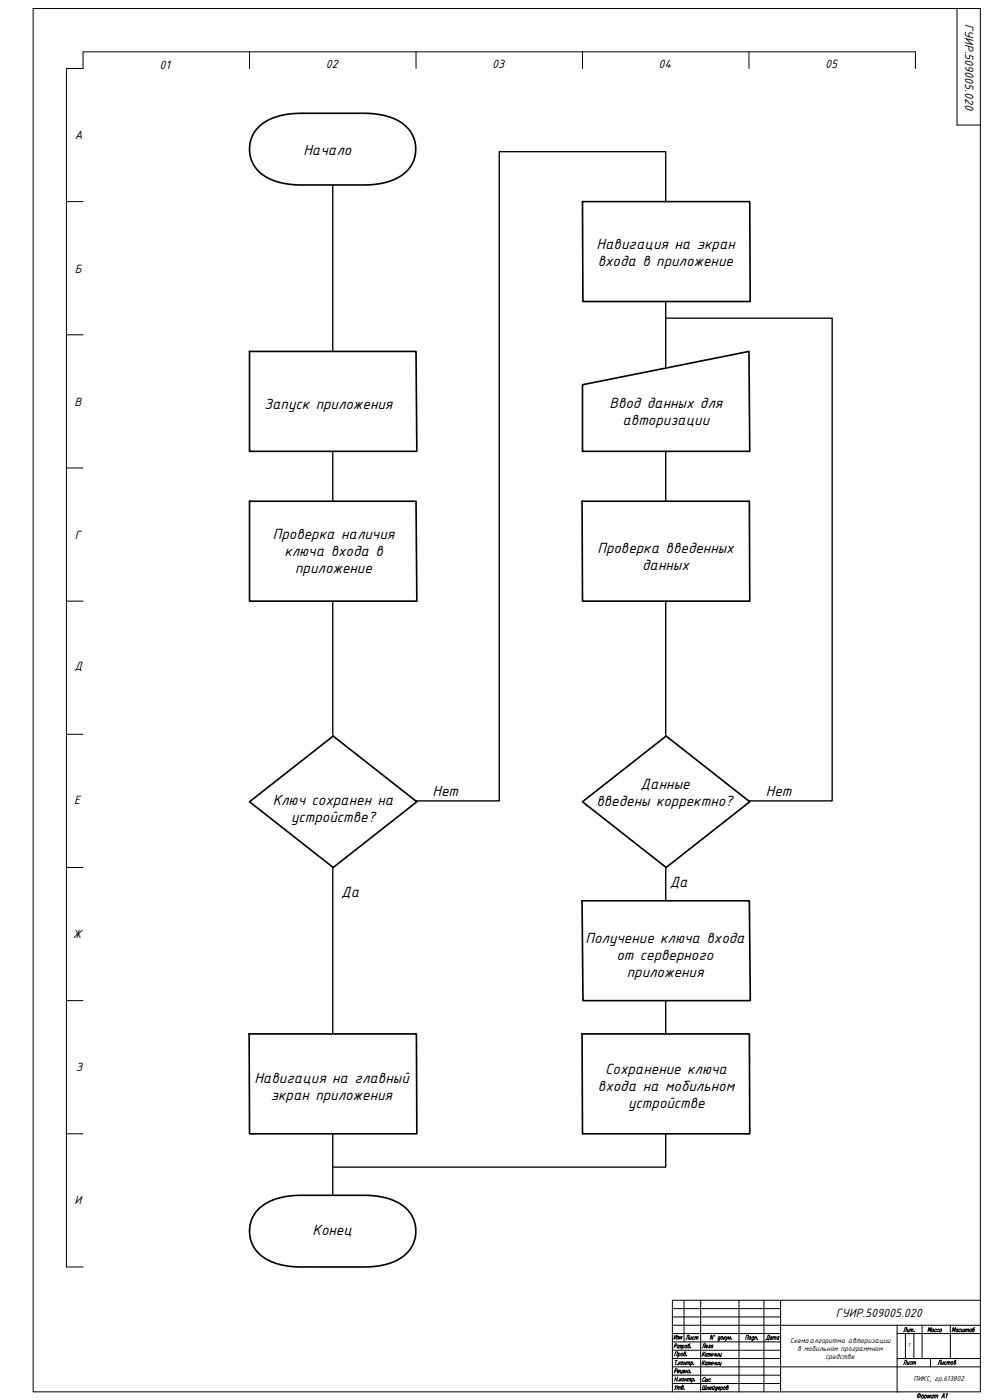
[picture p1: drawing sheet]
<svg xmlns="http://www.w3.org/2000/svg" width="594mm" height="841mm" viewBox="0 0 594 841" stroke-linecap="round" stroke-linejoin="round" font-family="sans-serif">
<g fill="none" stroke="#000" stroke-width=".6">
<path d="M20 5h569v831h-569zM575 5v70h14M411 781v25M421 781v55M444 781v55M459 781v55M469 781v55M469 796h120M539 796v40M554 796v20M571 796v20M589 781h-185v55"/>
<path d="M539 801h50M539 816h50M559 816v5M469 821h120"/>
</g>
<path d="M404 816h65M404 811h65M544 801v15M549 801v15M404 821h65M404 831h65M404 826h65" fill="none" stroke="#000" stroke-width=".6"/>
<g fill="none" stroke="#000" stroke-width=".6">
<path d="M405 815l1-3h1l-1 3M405 809l1-1 1-1h-1l-1 3M406 817h1M406 817v3M407 820h.1M408 813a.8 .8 0 0 1 0 1 .8 .8 0 0 1-1 0M408 813l-1 2M408 818v2M408 808h-1v1v1l1-1M408 808v2M408 819l1 1M409 808v1"/>
<path d="M409 818l-1 1M409 809v1h-1M409 813h1a.8 .8 0 0 1 0 1 .8 .8 0 0 1-1 0zM409 818h1a.8 .8 0 0 1 0 1 .8 .8 0 0 1-1 0zM410 808a.8 .8 0 0 1 1 1 .8 .8 0 0 1-1 0M410 808l-1 3M411 819h1M411 818v2M411 813a.7 .7 0 0 1 1 1 .7 .7 0 0 1-1 0v-2h1l-1 1M412 818v2M412 814h.1M413 808h-1v1v1v-1"/>
<path d="M413 819l1-1-1 2M413 808l-1 2M413 818l-1 2M414 819v-1v2M415 807l-1 1-1 2a.7 .7 0 0 0 1-1 .7 .7 0 0 0 0-1h-1M415 810h.1M415 818h1a.8 .8 0 0 1 0 1 .8 .8 0 0 1-1 0M415 818v3M417 820h.1M422 817v3M422 812v3M423 818v2"/>
<path d="M423 813v2M424 817l-2 2M424 812l-2 2M425 819l-1-1v1v1h1M425 813h-1v1v1l1-1M425 818l-1 2M425 813v2M425 818h1l-1 1M425 813h1v1M426 819v1h-1M426 814v1h-1M427 819l1-1-1 2v-1"/>
<path d="M427 814l1-1v2h-1v-1M427 818l-1 2M427 813l-1 2M428 802v3l-1-3v3M429 818v1h1M429 802v1zM429 813v1h1M430 818l-1 2M430 813v2M431 818l-1 2 1-1M431 813l-1 2 1-1M432 818l-1 2"/>
<path d="M432 813l-1 2M432 818v2l1-1M432 813v2l1-1M433 803h-1a.7 .7 0 0 0-1 1 .7 .7 0 0 0 1 1v-1M433 803l-1 2h-1M433 818v2M433 813v2M433 803h1a.8 .8 0 0 1 0 1 .8 .8 0 0 1-1 0zM435 803v2M435 804l1 1M436 803l-1 1M436 803v2l1-2"/>
<path d="M436 805h-1M437 805l1-2v1l1-1v2M439 804h.1M448 805v-3h2l-1 3M450 803h1a.8 .8 0 0 1 0 1 .8 .8 0 0 1-1 0zM453 803a.7 .7 0 0 0-1 1 .7 .7 0 0 0 0 1l1-1M453 803l-1 2h-1M453 803h1v2M454 803l-1 2M455 804h.1M405 824l2-1v-1h-1l-1 3M406 828h1"/>
<path d="M406 832v2M406 827l-1 3M407 832l-2 3M407 834l1-1v2M407 824h1v-1a.9 .9 0 0 0-1 1 .9 .9 0 0 0 1 1v-1M407 833v2M407 827l-1 3M407 829h.1M408 834l1-1-1 2M409 828l-1 2M409 829v1M409 823v2l1-1"/>
<path d="M409 828l-1 1M410 828a.8 .8 0 0 1 1 1 .8 .8 0 0 1-1 0zM410 823v2M410 833a.7 .7 0 0 1 0 1 .7 .7 0 0 1-1 0l1-2-1 1M410 824h1v-1a.7 .7 0 0 0-1 1 .7 .7 0 0 0 1 1v-1M411 834h.1M411 829h1M412 828l-1 2M412 824h1M412 823v2M413 828l-1 2M413 829l1-1v2"/>
<path d="M413 823v2M413 828v2M414 823v1M414 829l1-1v2M414 824v1h-1M415 825h.1M416 828a.8 .8 0 0 1 1 1 1 1 0 0 1-2 0M416 828l-1 3M417 829h.1M423 832l-1 3h2v-3M423 832v3M425 834h1"/>
<path d="M425 833l-1 2M426 833l-1 2M426 834h1v-1a.7 .7 0 0 0-1 1 .7 .7 0 0 0 1 1v-1M428 833v2l1-1M429 833v2M431 833a.7 .7 0 0 0-1 1 .7 .7 0 0 0 0 1v-1M431 833l-1 2-1 1M431 834h1v-1a.7 .7 0 0 0-1 1 .7 .7 0 0 0 1 1v-1M433 833h1a.7 .7 0 0 1 0 1 .7 .7 0 0 1-1 0M433 833v3M435 833a.7 .7 0 0 1 1 1 .7 .7 0 0 1-1 0zM437 833a.7 .7 0 0 1 0 1 .7 .7 0 0 1-1 0l1-1v-1l-1 1"/>
<path d="M552 837v3M554 838a.8 .8 0 0 1 1 1 1 1 0 0 1-2 0zM556 838a.8 .8 0 0 1 0 1 .8 .8 0 0 1-1 0M556 838l-1 2M557 840l1-2v1l1-1-1 2M561 838h-1l-1 1 1 1v-1M561 838l-1 2M561 839l1-1v2M562 838l-1 2M562 839l1-1v2M566 840l1-3v3M566 839h1"/>
<path d="M568 838l1-1-1 3"/>
<circle cx="552" cy="838" r="1.1"/>
</g>
<!-- layer: 0 -->
<g fill="none" stroke="#000" stroke-width=".6">
<path d="M150 31v10M250 31v10M350 31v10M450 31v10M550 41v-10h-500v10h-10v720h10M40 121h10M40 201h10M40 281h10M40 361h10M40 441h10M40 521h10M40 601h10"/>
<path d="M40 681h10M404 791h65M404 786h65M404 796h65M404 806h65M404 801h65M539 836h.1"/>
</g>
<path d="M181 68a34 34 0 0 0-27 10 20 20 0 0 0 12 31l6 1 7 1h39a34 34 0 0 0 28-10 20 20 0 0 0-12-31l-6-1-10-1M181 718a34 34 0 0 0-27 10 20 20 0 0 0 12 31l6 1 6 1h40a34 34 0 0 0 28-10 20 20 0 0 0-12-31l-6-1-10-1" fill="none" stroke="#fff" stroke-width=".99"/>
<path d="M156 76a37 37 0 0 1 25-8h37a34 34 0 0 1 28 10 20 20 0 0 1-12 31l-6 1-7 1h-40a34 34 0 0 1-27-10 19 19 0 0 1 2-25zM350 121h100l1 60h-101zM150 211h100v60h-100zM350 231l100-20v60h-100zM150 301h100v60h-100zM350 301h100v60h-100zM150 482l50-40 50 40-50 39zM350 482l50-40 50 40-50 39zM350 541h100l1 60h-101zM150 621h100v60h-100zM350 621h100v60h-100zM155 727a37 37 0 0 1 26-9h37a34 34 0 0 1 28 10 20 20 0 0 1-12 31l-6 1-7 1h-40a34 34 0 0 1-27-10 19 19 0 0 1 1-24z" fill="none" stroke="#000" stroke-width=".99"/>
<g fill="none" stroke="#000" stroke-width=".8">
<path d="M200 111v100M400 121v-30h-100v390h-50M400 191h100v290h-50M400 181v40M200 271v30M400 271v30M200 361v80M400 361v80M200 521v100M400 521v20M400 601v20M200 681v37"/>
<path d="M400 681v20h-200"/>
</g>
<g font-size="9.6">
<text x="182" y="93">Начало</text>
<text x="358" y="149">Навигация на экран</text>
<text x="359" y="160">входа в приложение</text>
<text x="159" y="246">Запуск приложения</text>
<text x="366" y="245">Ввод данных для</text>
<text x="374" y="255">авторизации</text>
<text x="164" y="324">Проверка наличия</text>
<text x="171" y="334">ключа входа в</text>
<text x="359" y="332">Проверка введенных</text>
<text x="177" y="344">приложение</text>
<text x="386" y="343">данных</text>
<text x="260" y="478">Нет</text>
<text x="385" y="474">Данные</text>
<text x="460" y="478">Нет</text>
<text x="164" y="483">Ключ сохранен на</text>
<text x="358" y="484">введены корректно?</text>
<text x="175" y="494">устройстве?</text>
<text x="402" y="533">Да</text>
<text x="205" y="539">Да</text>
<text x="352" y="566">Получение ключа входа</text>
<text x="370" y="577">от серверного</text>
<text x="377" y="587">приложения</text>
<text x="364" y="645">Сохранение ключа</text>
<text x="153" y="651">Навигация на главный</text>
<text x="359" y="656">входа на мобильном</text>
<text x="163" y="661">экран приложения</text>
<text x="377" y="666">устройстве</text>
<text x="188" y="742">Конец</text>
</g>
<g font-size="7.8">
<text x="580" y="14" transform="rotate(90 580 14)">ГУИР.509005.020</text>
<text x="96" y="41">01</text>
<text x="196" y="41">02</text>
<text x="296" y="41">03</text>
<text x="396" y="41">04</text>
<text x="496" y="41">05</text>
<text x="45" y="84">А</text>
<text x="45" y="164">Б</text>
<text x="45" y="244">В</text>
<text x="45" y="324">Г</text>
<text x="45" y="403">Д</text>
<text x="45" y="483">Е</text>
<text x="44" y="563">Ж</text>
<text x="45" y="643">З</text>
<text x="45" y="723">И</text>
<text x="502" y="791">ГУИР.509005.020</text>
</g>
<text font-size="6.6" x="459" y="806">Дата</text>
<g font-size="5.7">
<text x="542" y="801">Лит.</text>
<text x="556" y="801">Масса</text>
<text x="571" y="801">Масштаб</text>
<text x="404" y="806">Изм</text>
<text x="411" y="806">Лист</text>
<text x="421" y="811">Леля</text>
<text x="542" y="821">Лист</text>
<text x="562" y="821">Листов</text>
<text x="421" y="831">Сыс</text>
</g>
<g font-size="4.7">
<text x="475" y="807">Схемаалгоритма авторизации</text>
<text x="479" y="812">в мобильном программном</text>
<text x="496" y="817">средстве</text>
<text x="549" y="830">ПИКС, гр.613802</text>
</g>
<text font-size="3.3" x="545" y="809">Т</text>
</svg>
